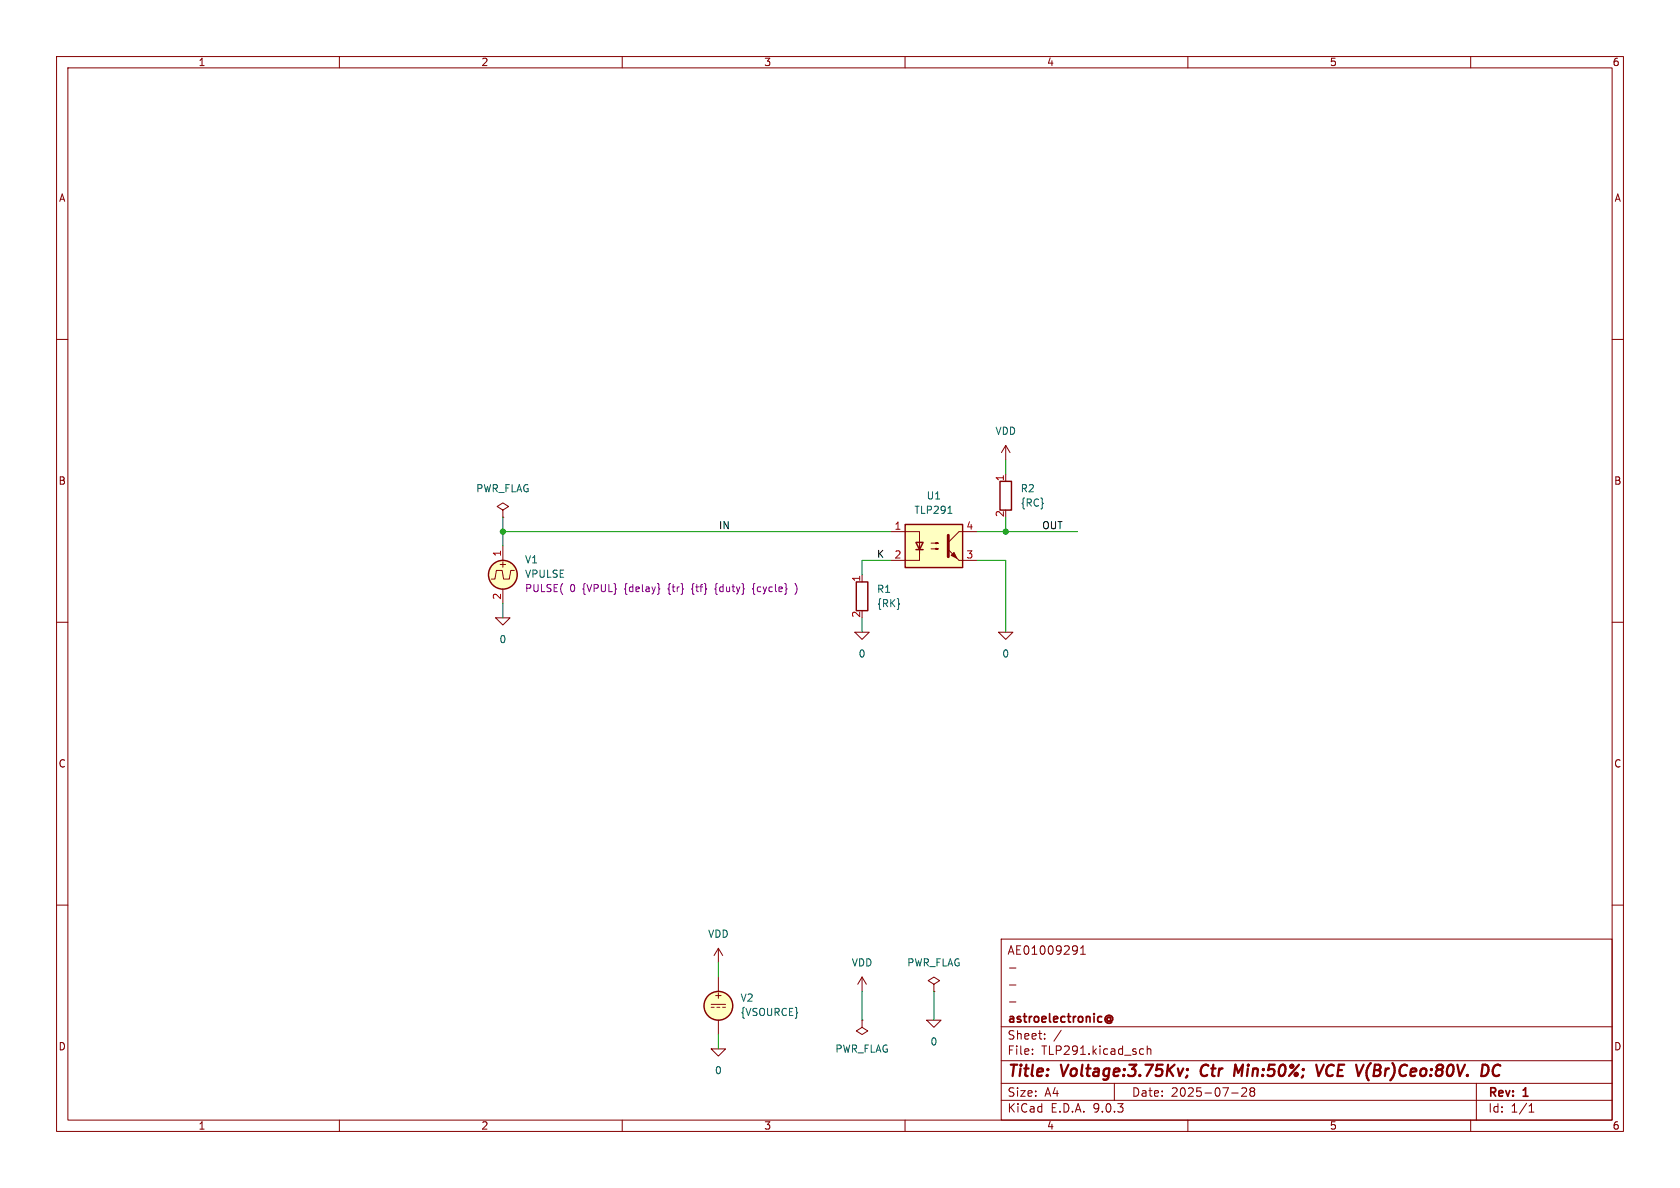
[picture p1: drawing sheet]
(kicad_sch
 (version 20250114)
 (generator "eeschema")
 (generator_version "9.0")
 (paper "A4")
 (title_block
  (title "Voltage:3.75Kv; Ctr Min:50%; VCE V(Br)Ceo:80V. DC")
  (date "2025-07-28")
  (rev "1")
  (company "astroelectronic@")
  (comment 1 "-")
  (comment 2 "-")
  (comment 3 "-")
  (comment 4 "AE01009291"))
 (lib_symbols
  (symbol "TLP291:0"
   (power)
   (pin_names
    (offset 0)) (exclude_from_sim no) (in_bom yes) (on_board yes)
   (property "Reference" "#GND" (at 0 -2.54 0) (effects (font (size 1.27 1.27)) (hide yes)))
   (property "Value" "0" (at 0 -1.778 0) (effects (font (size 1.27 1.27))))
   (property "Footprint" "" (at 0 0 0) (effects (font (size 1.27 1.27)) (hide yes)))
   (property "Datasheet" "~" (at 0 0 0) (effects (font (size 1.27 1.27)) (hide yes)))
   (property "Description" "0V reference potential for simulation" (at 0 0 0) (effects (font (size 1.27 1.27)) (hide yes)))
   (symbol "0_0_1"
    (polyline (pts (xy -1.27 0) (xy 0 -1.27) (xy 1.27 0) (xy -1.27 0)) (stroke (width 0) (type default)) (fill (type none))))
   (symbol "0_1_1"
    (pin power_in line (at 0 0 0) (length 0) (hide yes) (name "0" (effects (font (size 1.016 1.016)))) (number "1" (effects (font (size 1.016 1.016))))))
   (embedded_fonts no))
  (symbol "TLP291:PWR_FLAG"
   (power)
   (pin_numbers (hide yes))
   (pin_names
    (offset 0) (hide yes)) (exclude_from_sim no) (in_bom yes) (on_board yes)
   (property "Reference" "#FLG" (at 0 1.905 0) (effects (font (size 1.27 1.27)) (hide yes)))
   (property "Value" "PWR_FLAG" (at 0 3.81 0) (effects (font (size 1.27 1.27))))
   (property "Footprint" "" (at 0 0 0) (effects (font (size 1.27 1.27)) (hide yes)))
   (property "Datasheet" "~" (at 0 0 0) (effects (font (size 1.27 1.27)) (hide yes)))
   (property "Description" "Special symbol for telling ERC where power comes from" (at 0 0 0) (effects (font (size 1.27 1.27)) (hide yes)))
   (symbol "PWR_FLAG_0_0"
    (pin power_out line (at 0 0 90) (length 0) (name "pwr" (effects (font (size 1.27 1.27)))) (number "1" (effects (font (size 1.27 1.27))))))
   (symbol "PWR_FLAG_0_1"
    (polyline (pts (xy 0 0) (xy 0 1.27) (xy -1.016 1.905) (xy 0 2.54) (xy 1.016 1.905) (xy 0 1.27)) (stroke (width 0) (type default)) (fill (type none))))
   (embedded_fonts no))
  (symbol "TLP291:R"
   (pin_names
    (offset 0) (hide yes)) (exclude_from_sim no) (in_bom yes) (on_board yes)
   (property "Reference" "R" (at 2.032 0 90) (effects (font (size 1.27 1.27))))
   (property "Value" "R" (at 0 0 90) (effects (font (size 1.27 1.27))))
   (property "Footprint" "" (at -1.778 0 90) (effects (font (size 1.27 1.27)) (hide yes)))
   (property "Datasheet" "~" (at 0 0 0) (effects (font (size 1.27 1.27)) (hide yes)))
   (property "Description" "Resistor" (at 0 0 0) (effects (font (size 1.27 1.27)) (hide yes)))
   (symbol "R_0_1"
    (rectangle (start -1.016 -2.54) (end 1.016 2.54) (stroke (width 0.254) (type default)) (fill (type none))))
   (symbol "R_1_1"
    (pin passive line (at 0 3.81 270) (length 1.27) (name "~" (effects (font (size 1.27 1.27)))) (number "1" (effects (font (size 1.27 1.27)))))
    (pin passive line (at 0 -3.81 90) (length 1.27) (name "~" (effects (font (size 1.27 1.27)))) (number "2" (effects (font (size 1.27 1.27))))))
   (embedded_fonts no))
  (symbol "TLP291:TLP291" (exclude_from_sim no) (in_bom yes) (on_board yes)
   (property "Reference" "U" (at -5.08 5.08 0) (effects (font (size 1.27 1.27)) (justify left)))
   (property "Value" "TLP291" (at 0 5.08 0) (effects (font (size 1.27 1.27)) (justify left)))
   (property "Footprint" "Package_SO:SOIC-4_4.55x2.6mm_P1.27mm" (at -5.08 -5.08 0) (effects (font (size 1.27 1.27)
    (italic yes)) (justify left) (hide yes)))
   (property "Datasheet" "https://toshiba.semicon-storage.com/info/docget.jsp?did=12884&prodName=TLP291" (at 0 0 0) (effects (font (size 1.27 1.27)) (justify left) (hide yes)))
   (property "Description" "DC Optocoupler, Vce 80V, CTR 50-100%, SOP4" (at 0 0 0) (effects (font (size 1.27 1.27)) (hide yes)))
   (symbol "TLP291_0_1"
    (rectangle (start -5.08 3.81) (end 5.08 -3.81) (stroke (width 0.254) (type default)) (fill (type background)))
    (polyline (pts (xy -5.08 2.54) (xy -2.54 2.54) (xy -2.54 -1.27) (xy -2.54 0.635)) (stroke (width 0) (type default)) (fill (type none)))
    (polyline (pts (xy -3.175 -0.635) (xy -1.905 -0.635)) (stroke (width 0.254) (type default)) (fill (type none)))
    (polyline (pts (xy -2.54 -0.635) (xy -2.54 -2.54) (xy -5.08 -2.54)) (stroke (width 0) (type default)) (fill (type none)))
    (polyline (pts (xy -2.54 -0.635) (xy -3.175 0.635) (xy -1.905 0.635) (xy -2.54 -0.635)) (stroke (width 0.254) (type default)) (fill (type none)))
    (polyline (pts (xy -0.508 0.508) (xy 0.762 0.508) (xy 0.381 0.381) (xy 0.381 0.635) (xy 0.762 0.508)) (stroke (width 0) (type default)) (fill (type none)))
    (polyline (pts (xy -0.508 -0.508) (xy 0.762 -0.508) (xy 0.381 -0.635) (xy 0.381 -0.381) (xy 0.762 -0.508)) (stroke (width 0) (type default)) (fill (type none)))
    (polyline (pts (xy 2.54 1.905) (xy 2.54 -1.905)) (stroke (width 0.508) (type default)) (fill (type none)))
    (polyline (pts (xy 2.54 0.635) (xy 4.445 2.54)) (stroke (width 0) (type default)) (fill (type none)))
    (polyline (pts (xy 3.048 -1.651) (xy 3.556 -1.143) (xy 4.064 -2.159) (xy 3.048 -1.651)) (stroke (width 0) (type default)) (fill (type outline)))
    (polyline (pts (xy 4.445 2.54) (xy 5.08 2.54)) (stroke (width 0) (type default)) (fill (type none)))
    (polyline (pts (xy 4.445 -2.54) (xy 2.54 -0.635)) (stroke (width 0) (type default)) (fill (type outline)))
    (polyline (pts (xy 4.445 -2.54) (xy 5.08 -2.54)) (stroke (width 0) (type default)) (fill (type none))))
   (symbol "TLP291_1_1"
    (pin passive line (at -7.62 2.54 0) (length 2.54) (name "~" (effects (font (size 1.27 1.27)))) (number "1" (effects (font (size 1.27 1.27)))))
    (pin passive line (at -7.62 -2.54 0) (length 2.54) (name "~" (effects (font (size 1.27 1.27)))) (number "2" (effects (font (size 1.27 1.27)))))
    (pin passive line (at 7.62 2.54 180) (length 2.54) (name "~" (effects (font (size 1.27 1.27)))) (number "4" (effects (font (size 1.27 1.27)))))
    (pin passive line (at 7.62 -2.54 180) (length 2.54) (name "~" (effects (font (size 1.27 1.27)))) (number "3" (effects (font (size 1.27 1.27))))))
   (embedded_fonts no))
  (symbol "TLP291:VDC"
   (pin_numbers (hide yes))
   (pin_names
    (offset 0.0254)) (exclude_from_sim no) (in_bom yes) (on_board yes)
   (property "Reference" "V" (at 2.54 2.54 0) (effects (font (size 1.27 1.27)) (justify left)))
   (property "Value" "1" (at 2.54 0 0) (effects (font (size 1.27 1.27)) (justify left)))
   (property "Footprint" "" (at 0 0 0) (effects (font (size 1.27 1.27)) (hide yes)))
   (property "Datasheet" "~" (at 0 0 0) (effects (font (size 1.27 1.27)) (hide yes)))
   (property "Description" "Voltage source, DC" (at 0 0 0) (effects (font (size 1.27 1.27)) (hide yes)))
   (property "Sim.Pins" "1=+ 2=-" (at 0 0 0) (effects (font (size 1.27 1.27)) (hide yes)))
   (property "Sim.Type" "DC" (at 0 0 0) (effects (font (size 1.27 1.27)) (hide yes)))
   (property "Sim.Device" "V" (at 0 0 0) (effects (font (size 1.27 1.27)) (justify left) (hide yes)))
   (property "Spice_Netlist_Enabled" "Y" (at 0 0 0) (effects (font (size 1.27 1.27)) (justify left) (hide yes)))
   (symbol "VDC_0_0"
    (polyline (pts (xy -1.27 0.254) (xy 1.27 0.254)) (stroke (width 0) (type default)) (fill (type none)))
    (polyline (pts (xy -0.762 -0.254) (xy -1.27 -0.254)) (stroke (width 0) (type default)) (fill (type none)))
    (polyline (pts (xy 0.254 -0.254) (xy -0.254 -0.254)) (stroke (width 0) (type default)) (fill (type none)))
    (polyline (pts (xy 1.27 -0.254) (xy 0.762 -0.254)) (stroke (width 0) (type default)) (fill (type none)))
    (text "+" (at 0 1.905 0) (effects (font (size 1.27 1.27)))))
   (symbol "VDC_0_1"
    (circle (center 0 0) (radius 2.54) (stroke (width 0.254) (type default)) (fill (type background))))
   (symbol "VDC_1_1"
    (pin passive line (at 0 5.08 270) (length 2.54) (name "~" (effects (font (size 1.27 1.27)))) (number "1" (effects (font (size 1.27 1.27)))))
    (pin passive line (at 0 -5.08 90) (length 2.54) (name "~" (effects (font (size 1.27 1.27)))) (number "2" (effects (font (size 1.27 1.27))))))
   (embedded_fonts no))
  (symbol "TLP291:VDD"
   (power)
   (pin_names
    (offset 0)) (exclude_from_sim no) (in_bom yes) (on_board yes)
   (property "Reference" "#PWR" (at 0 -3.81 0) (effects (font (size 1.27 1.27)) (hide yes)))
   (property "Value" "VDD" (at 0 3.81 0) (effects (font (size 1.27 1.27))))
   (property "Footprint" "" (at 0 0 0) (effects (font (size 1.27 1.27)) (hide yes)))
   (property "Datasheet" "" (at 0 0 0) (effects (font (size 1.27 1.27)) (hide yes)))
   (property "Description" "Power symbol creates a global label with name \"VDD\"" (at 0 0 0) (effects (font (size 1.27 1.27)) (hide yes)))
   (symbol "VDD_0_1"
    (polyline (pts (xy -0.762 1.27) (xy 0 2.54)) (stroke (width 0) (type default)) (fill (type none)))
    (polyline (pts (xy 0 2.54) (xy 0.762 1.27)) (stroke (width 0) (type default)) (fill (type none)))
    (polyline (pts (xy 0 0) (xy 0 2.54)) (stroke (width 0) (type default)) (fill (type none))))
   (symbol "VDD_1_1"
    (pin power_in line (at 0 0 90) (length 0) (hide yes) (name "VDD" (effects (font (size 1.27 1.27)))) (number "1" (effects (font (size 1.27 1.27))))))
   (embedded_fonts no))
  (symbol "TLP291:VPULSE"
   (pin_names
    (offset 0.0254) (hide yes)) (exclude_from_sim no) (in_bom yes) (on_board yes)
   (property "Reference" "V" (at 2.54 2.54 0) (effects (font (size 1.27 1.27)) (justify left)))
   (property "Value" "VPULSE" (at 2.54 0 0) (effects (font (size 1.27 1.27)) (justify left)))
   (property "Footprint" "" (at 0 0 0) (effects (font (size 1.27 1.27)) (hide yes)))
   (property "Datasheet" "~" (at 0 0 0) (effects (font (size 1.27 1.27)) (hide yes)))
   (property "Description" "Voltage source, pulse" (at 0 0 0) (effects (font (size 1.27 1.27)) (hide yes)))
   (property "Sim.Pins" "1=+ 2=-" (at 0 0 0) (effects (font (size 1.27 1.27)) (hide yes)))
   (property "Sim.Type" "PULSE" (at 0 0 0) (effects (font (size 1.27 1.27)) (hide yes)))
   (property "Sim.Device" "V" (at 0 0 0) (effects (font (size 1.27 1.27)) (justify left) (hide yes)))
   (property "Sim.Params" "y1=0 y2=1 td=2n tr=2n tf=2n tw=50n per=100n" (at 2.54 -2.54 0) (effects (font (size 1.27 1.27)) (justify left)))
   (property "Spice_Netlist_Enabled" "Y" (at 0 0 0) (effects (font (size 1.27 1.27)) (justify left) (hide yes)))
   (symbol "VPULSE_0_0"
    (polyline (pts (xy -2.032 -0.762) (xy -1.397 -0.762) (xy -1.143 0.762) (xy -0.127 0.762) (xy 0.127 -0.762) (xy 1.143 -0.762) (xy 1.397 0.762) (xy 2.032 0.762)) (stroke (width 0) (type default)) (fill (type none)))
    (text "+" (at 0 1.905 0) (effects (font (size 1.27 1.27)))))
   (symbol "VPULSE_0_1"
    (circle (center 0 0) (radius 2.54) (stroke (width 0.254) (type default)) (fill (type background))))
   (symbol "VPULSE_1_1"
    (pin passive line (at 0 5.08 270) (length 2.54) (name "~" (effects (font (size 1.27 1.27)))) (number "1" (effects (font (size 1.27 1.27)))))
    (pin passive line (at 0 -5.08 90) (length 2.54) (name "~" (effects (font (size 1.27 1.27)))) (number "2" (effects (font (size 1.27 1.27))))))
   (embedded_fonts no)))
 (junction
  (at 88.9 93.98)
  (diameter 0)
  (color 0 0 0 0))
 (junction
  (at 177.8 93.98)
  (diameter 0)
  (color 0 0 0 0))
 (wire
  (pts (xy 127 170.18) (xy 127 172.72))
  (stroke (width 0) (type default)))
 (wire
  (pts (xy 172.72 99.06) (xy 177.8 99.06))
  (stroke (width 0) (type default)))
 (wire
  (pts (xy 88.9 93.98) (xy 157.48 93.98))
  (stroke (width 0) (type default)))
 (wire
  (pts (xy 88.9 91.44) (xy 88.9 93.98))
  (stroke (width 0) (type default)))
 (wire
  (pts (xy 88.9 106.68) (xy 88.9 109.22))
  (stroke (width 0) (type default)))
 (wire
  (pts (xy 152.4 175.26) (xy 152.4 180.34))
  (stroke (width 0) (type default)))
 (wire
  (pts (xy 177.8 91.44) (xy 177.8 93.98))
  (stroke (width 0) (type default)))
 (wire
  (pts (xy 152.4 109.22) (xy 152.4 111.76))
  (stroke (width 0) (type default)))
 (wire
  (pts (xy 165.1 175.26) (xy 165.1 180.34))
  (stroke (width 0) (type default)))
 (wire
  (pts (xy 127 182.88) (xy 127 185.42))
  (stroke (width 0) (type default)))
 (wire
  (pts (xy 177.8 99.06) (xy 177.8 111.76))
  (stroke (width 0) (type default)))
 (wire
  (pts (xy 177.8 93.98) (xy 190.5 93.98))
  (stroke (width 0) (type default)))
 (wire
  (pts (xy 152.4 99.06) (xy 152.4 101.6))
  (stroke (width 0) (type default)))
 (wire
  (pts (xy 177.8 81.28) (xy 177.8 83.82))
  (stroke (width 0) (type default)))
 (wire
  (pts (xy 157.48 99.06) (xy 152.4 99.06))
  (stroke (width 0) (type default)))
 (wire
  (pts (xy 172.72 93.98) (xy 177.8 93.98))
  (stroke (width 0) (type default)))
 (wire
  (pts (xy 88.9 93.98) (xy 88.9 96.52))
  (stroke (width 0) (type default)))
 (label "K"
  (at 154.94 99.06 0)
  (effects (font (size 1.27 1.27)) (justify left bottom)))
 (label "IN"
  (at 127 93.98 0)
  (effects (font (size 1.27 1.27)) (justify left bottom)))
 (label "OUT"
  (at 184.15 93.98 0)
  (effects (font (size 1.27 1.27)) (justify left bottom)))
 (symbol
  (lib_id "TLP291:R")
  (at 177.8 87.63 0)
  (unit 1)
  (exclude_from_sim no)
  (in_bom yes)
  (on_board yes)
  (dnp no)
  (fields_autoplaced yes)
  (property "Reference" "R2" (at 180.34 86.3599 0) (effects (font (size 1.27 1.27)) (justify left)))
  (property "Value" "{RC}" (at 180.34 88.8999 0) (effects (font (size 1.27 1.27)) (justify left)))
  (property "Footprint" "" (at 176.022 87.63 90) (effects (font (size 1.27 1.27)) (hide yes)))
  (property "Datasheet" "~" (at 177.8 87.63 0) (effects (font (size 1.27 1.27)) (hide yes)))
  (property "Description" "Resistor" (at 177.8 87.63 0) (effects (font (size 1.27 1.27)) (hide yes)))
  (pin "2")
  (pin "1"))
 (symbol
  (lib_id "TLP291:PWR_FLAG")
  (at 165.1 175.26 0)
  (unit 1)
  (exclude_from_sim no)
  (in_bom yes)
  (on_board yes)
  (dnp no)
  (fields_autoplaced yes)
  (property "Reference" "#FLG02" (at 165.1 173.355 0) (effects (font (size 1.27 1.27)) (hide yes)))
  (property "Value" "PWR_FLAG" (at 165.1 170.18 0) (effects (font (size 1.27 1.27))))
  (property "Footprint" "" (at 165.1 175.26 0) (effects (font (size 1.27 1.27)) (hide yes)))
  (property "Datasheet" "~" (at 165.1 175.26 0) (effects (font (size 1.27 1.27)) (hide yes)))
  (property "Description" "Special symbol for telling ERC where power comes from" (at 165.1 175.26 0) (effects (font (size 1.27 1.27)) (hide yes)))
  (pin "1"))
 (symbol
  (lib_id "TLP291:VDD")
  (at 127 170.18 0)
  (unit 1)
  (exclude_from_sim no)
  (in_bom yes)
  (on_board yes)
  (dnp no)
  (fields_autoplaced yes)
  (property "Reference" "#PWR02" (at 127 173.99 0) (effects (font (size 1.27 1.27)) (hide yes)))
  (property "Value" "VDD" (at 127 165.1 0) (effects (font (size 1.27 1.27))))
  (property "Footprint" "" (at 127 170.18 0) (effects (font (size 1.27 1.27)) (hide yes)))
  (property "Datasheet" "" (at 127 170.18 0) (effects (font (size 1.27 1.27)) (hide yes)))
  (property "Description" "Power symbol creates a global label with name \"VDD\"" (at 127 170.18 0) (effects (font (size 1.27 1.27)) (hide yes)))
  (pin "1"))
 (symbol
  (lib_id "TLP291:VDD")
  (at 177.8 81.28 0)
  (unit 1)
  (exclude_from_sim no)
  (in_bom yes)
  (on_board yes)
  (dnp no)
  (fields_autoplaced yes)
  (property "Reference" "#PWR01" (at 177.8 85.09 0) (effects (font (size 1.27 1.27)) (hide yes)))
  (property "Value" "VDD" (at 177.8 76.2 0) (effects (font (size 1.27 1.27))))
  (property "Footprint" "" (at 177.8 81.28 0) (effects (font (size 1.27 1.27)) (hide yes)))
  (property "Datasheet" "" (at 177.8 81.28 0) (effects (font (size 1.27 1.27)) (hide yes)))
  (property "Description" "Power symbol creates a global label with name \"VDD\"" (at 177.8 81.28 0) (effects (font (size 1.27 1.27)) (hide yes)))
  (pin "1"))
 (symbol
  (lib_id "TLP291:0")
  (at 165.1 180.34 0)
  (unit 1)
  (exclude_from_sim no)
  (in_bom yes)
  (on_board yes)
  (dnp no)
  (fields_autoplaced yes)
  (property "Reference" "#GND05" (at 165.1 182.88 0) (effects (font (size 1.27 1.27)) (hide yes)))
  (property "Value" "0" (at 165.1 184.15 0) (effects (font (size 1.27 1.27))))
  (property "Footprint" "" (at 165.1 180.34 0) (effects (font (size 1.27 1.27)) (hide yes)))
  (property "Datasheet" "~" (at 165.1 180.34 0) (effects (font (size 1.27 1.27)) (hide yes)))
  (property "Description" "0V reference potential for simulation" (at 165.1 180.34 0) (effects (font (size 1.27 1.27)) (hide yes)))
  (pin "1"))
 (symbol
  (lib_id "TLP291:0")
  (at 127 185.42 0)
  (unit 1)
  (exclude_from_sim no)
  (in_bom yes)
  (on_board yes)
  (dnp no)
  (fields_autoplaced yes)
  (property "Reference" "#GND04" (at 127 187.96 0) (effects (font (size 1.27 1.27)) (hide yes)))
  (property "Value" "0" (at 127 189.23 0) (effects (font (size 1.27 1.27))))
  (property "Footprint" "" (at 127 185.42 0) (effects (font (size 1.27 1.27)) (hide yes)))
  (property "Datasheet" "~" (at 127 185.42 0) (effects (font (size 1.27 1.27)) (hide yes)))
  (property "Description" "0V reference potential for simulation" (at 127 185.42 0) (effects (font (size 1.27 1.27)) (hide yes)))
  (pin "1"))
 (symbol
  (lib_id "TLP291:0")
  (at 152.4 111.76 0)
  (unit 1)
  (exclude_from_sim no)
  (in_bom yes)
  (on_board yes)
  (dnp no)
  (fields_autoplaced yes)
  (property "Reference" "#GND02" (at 152.4 114.3 0) (effects (font (size 1.27 1.27)) (hide yes)))
  (property "Value" "0" (at 152.4 115.57 0) (effects (font (size 1.27 1.27))))
  (property "Footprint" "" (at 152.4 111.76 0) (effects (font (size 1.27 1.27)) (hide yes)))
  (property "Datasheet" "~" (at 152.4 111.76 0) (effects (font (size 1.27 1.27)) (hide yes)))
  (property "Description" "0V reference potential for simulation" (at 152.4 111.76 0) (effects (font (size 1.27 1.27)) (hide yes)))
  (pin "1"))
 (symbol
  (lib_id "TLP291:R")
  (at 152.4 105.41 0)
  (unit 1)
  (exclude_from_sim no)
  (in_bom yes)
  (on_board yes)
  (dnp no)
  (fields_autoplaced yes)
  (property "Reference" "R1" (at 154.94 104.1399 0) (effects (font (size 1.27 1.27)) (justify left)))
  (property "Value" "{RK}" (at 154.94 106.6799 0) (effects (font (size 1.27 1.27)) (justify left)))
  (property "Footprint" "" (at 150.622 105.41 90) (effects (font (size 1.27 1.27)) (hide yes)))
  (property "Datasheet" "~" (at 152.4 105.41 0) (effects (font (size 1.27 1.27)) (hide yes)))
  (property "Description" "Resistor" (at 152.4 105.41 0) (effects (font (size 1.27 1.27)) (hide yes)))
  (pin "2")
  (pin "1"))
 (symbol
  (lib_id "TLP291:PWR_FLAG")
  (at 152.4 180.34 180)
  (unit 1)
  (exclude_from_sim no)
  (in_bom yes)
  (on_board yes)
  (dnp no)
  (fields_autoplaced yes)
  (property "Reference" "#FLG03" (at 152.4 182.245 0) (effects (font (size 1.27 1.27)) (hide yes)))
  (property "Value" "PWR_FLAG" (at 152.4 185.42 0) (effects (font (size 1.27 1.27))))
  (property "Footprint" "" (at 152.4 180.34 0) (effects (font (size 1.27 1.27)) (hide yes)))
  (property "Datasheet" "~" (at 152.4 180.34 0) (effects (font (size 1.27 1.27)) (hide yes)))
  (property "Description" "Special symbol for telling ERC where power comes from" (at 152.4 180.34 0) (effects (font (size 1.27 1.27)) (hide yes)))
  (pin "1"))
 (symbol
  (lib_id "TLP291:TLP291")
  (at 165.1 96.52 0)
  (unit 1)
  (exclude_from_sim no)
  (in_bom yes)
  (on_board yes)
  (dnp no)
  (property "Reference" "U1" (at 165.1 87.63 0) (effects (font (size 1.27 1.27))))
  (property "Value" "TLP291" (at 165.1 90.17 0) (effects (font (size 1.27 1.27))))
  (property "Footprint" "Package_SO:SOIC-4_4.55x2.6mm_P1.27mm" (at 160.02 101.6 0) (effects (font (size 1.27 1.27)
    (italic yes)) (justify left) (hide yes)))
  (property "Datasheet" "https://toshiba.semicon-storage.com/info/docget.jsp?did=12884&prodName=TLP291" (at 165.1 96.52 0) (effects (font (size 1.27 1.27)) (justify left) (hide yes)))
  (property "Description" "DC Optocoupler, Vce 80V, CTR 50-100%, SOP4" (at 165.1 96.52 0) (effects (font (size 1.27 1.27)) (hide yes)))
  (pin "4")
  (pin "2")
  (pin "3")
  (pin "1"))
 (symbol
  (lib_id "TLP291:VPULSE")
  (at 88.9 101.6 0)
  (unit 1)
  (exclude_from_sim no)
  (in_bom yes)
  (on_board yes)
  (dnp no)
  (fields_autoplaced yes)
  (property "Reference" "V1" (at 92.71 98.9301 0) (effects (font (size 1.27 1.27)) (justify left)))
  (property "Value" "VPULSE" (at 92.71 101.4701 0) (effects (font (size 1.27 1.27)) (justify left)))
  (property "Footprint" "" (at 88.9 101.6 0) (effects (font (size 1.27 1.27)) (hide yes)))
  (property "Datasheet" "~" (at 88.9 101.6 0) (effects (font (size 1.27 1.27)) (hide yes)))
  (property "Description" "Voltage source, pulse" (at 88.9 101.6 0) (effects (font (size 1.27 1.27)) (hide yes)))
  (property "Sim.Pins" "1=+ 2=-" (at 88.9 101.6 0) (effects (font (size 1.27 1.27)) (hide yes)))
  (property "Sim.Type" "PULSE" (at 88.9 101.6 0) (effects (font (size 1.27 1.27)) (hide yes)))
  (property "Sim.Device" "V" (at 88.9 101.6 0) (effects (font (size 1.27 1.27)) (justify left) (hide yes)))
  (property "Sim.Params" "PULSE( 0 {VPUL} {delay} {tr} {tf} {duty} {cycle} )" (at 92.71 104.0101 0) (effects (font (size 1.27 1.27)) (justify left)))
  (pin "1")
  (pin "2"))
 (symbol
  (lib_id "TLP291:0")
  (at 88.9 109.22 0)
  (unit 1)
  (exclude_from_sim no)
  (in_bom yes)
  (on_board yes)
  (dnp no)
  (fields_autoplaced yes)
  (property "Reference" "#GND01" (at 88.9 111.76 0) (effects (font (size 1.27 1.27)) (hide yes)))
  (property "Value" "0" (at 88.9 113.03 0) (effects (font (size 1.27 1.27))))
  (property "Footprint" "" (at 88.9 109.22 0) (effects (font (size 1.27 1.27)) (hide yes)))
  (property "Datasheet" "~" (at 88.9 109.22 0) (effects (font (size 1.27 1.27)) (hide yes)))
  (property "Description" "0V reference potential for simulation" (at 88.9 109.22 0) (effects (font (size 1.27 1.27)) (hide yes)))
  (pin "1"))
 (symbol
  (lib_id "TLP291:0")
  (at 177.8 111.76 0)
  (unit 1)
  (exclude_from_sim no)
  (in_bom yes)
  (on_board yes)
  (dnp no)
  (fields_autoplaced yes)
  (property "Reference" "#GND03" (at 177.8 114.3 0) (effects (font (size 1.27 1.27)) (hide yes)))
  (property "Value" "0" (at 177.8 115.57 0) (effects (font (size 1.27 1.27))))
  (property "Footprint" "" (at 177.8 111.76 0) (effects (font (size 1.27 1.27)) (hide yes)))
  (property "Datasheet" "~" (at 177.8 111.76 0) (effects (font (size 1.27 1.27)) (hide yes)))
  (property "Description" "0V reference potential for simulation" (at 177.8 111.76 0) (effects (font (size 1.27 1.27)) (hide yes)))
  (pin "1"))
 (symbol
  (lib_id "TLP291:VDD")
  (at 152.4 175.26 0)
  (unit 1)
  (exclude_from_sim no)
  (in_bom yes)
  (on_board yes)
  (dnp no)
  (fields_autoplaced yes)
  (property "Reference" "#PWR03" (at 152.4 179.07 0) (effects (font (size 1.27 1.27)) (hide yes)))
  (property "Value" "VDD" (at 152.4 170.18 0) (effects (font (size 1.27 1.27))))
  (property "Footprint" "" (at 152.4 175.26 0) (effects (font (size 1.27 1.27)) (hide yes)))
  (property "Datasheet" "" (at 152.4 175.26 0) (effects (font (size 1.27 1.27)) (hide yes)))
  (property "Description" "Power symbol creates a global label with name \"VDD\"" (at 152.4 175.26 0) (effects (font (size 1.27 1.27)) (hide yes)))
  (pin "1"))
 (symbol
  (lib_id "TLP291:PWR_FLAG")
  (at 88.9 91.44 0)
  (unit 1)
  (exclude_from_sim no)
  (in_bom yes)
  (on_board yes)
  (dnp no)
  (fields_autoplaced yes)
  (property "Reference" "#FLG01" (at 88.9 89.535 0) (effects (font (size 1.27 1.27)) (hide yes)))
  (property "Value" "PWR_FLAG" (at 88.9 86.36 0) (effects (font (size 1.27 1.27))))
  (property "Footprint" "" (at 88.9 91.44 0) (effects (font (size 1.27 1.27)) (hide yes)))
  (property "Datasheet" "~" (at 88.9 91.44 0) (effects (font (size 1.27 1.27)) (hide yes)))
  (property "Description" "Special symbol for telling ERC where power comes from" (at 88.9 91.44 0) (effects (font (size 1.27 1.27)) (hide yes)))
  (pin "1"))
 (symbol
  (lib_id "TLP291:VDC")
  (at 127 177.8 0)
  (unit 1)
  (exclude_from_sim no)
  (in_bom yes)
  (on_board yes)
  (dnp no)
  (fields_autoplaced yes)
  (property "Reference" "V2" (at 130.81 176.4001 0) (effects (font (size 1.27 1.27)) (justify left)))
  (property "Value" "{VSOURCE}" (at 130.81 178.9401 0) (effects (font (size 1.27 1.27)) (justify left)))
  (property "Footprint" "" (at 127 177.8 0) (effects (font (size 1.27 1.27)) (hide yes)))
  (property "Datasheet" "~" (at 127 177.8 0) (effects (font (size 1.27 1.27)) (hide yes)))
  (property "Description" "Voltage source, DC" (at 127 177.8 0) (effects (font (size 1.27 1.27)) (hide yes)))
  (property "Sim.Pins" "1=+ 2=-" (at 127 177.8 0) (effects (font (size 1.27 1.27)) (hide yes)))
  (property "Sim.Type" "DC" (at 127 177.8 0) (effects (font (size 1.27 1.27)) (hide yes)))
  (property "Sim.Device" "V" (at 127 177.8 0) (effects (font (size 1.27 1.27)) (justify left) (hide yes)))
  (pin "1")
  (pin "2"))
 (sheet_instances
  (path ""
   (page "1")))
 (embedded_fonts no))
